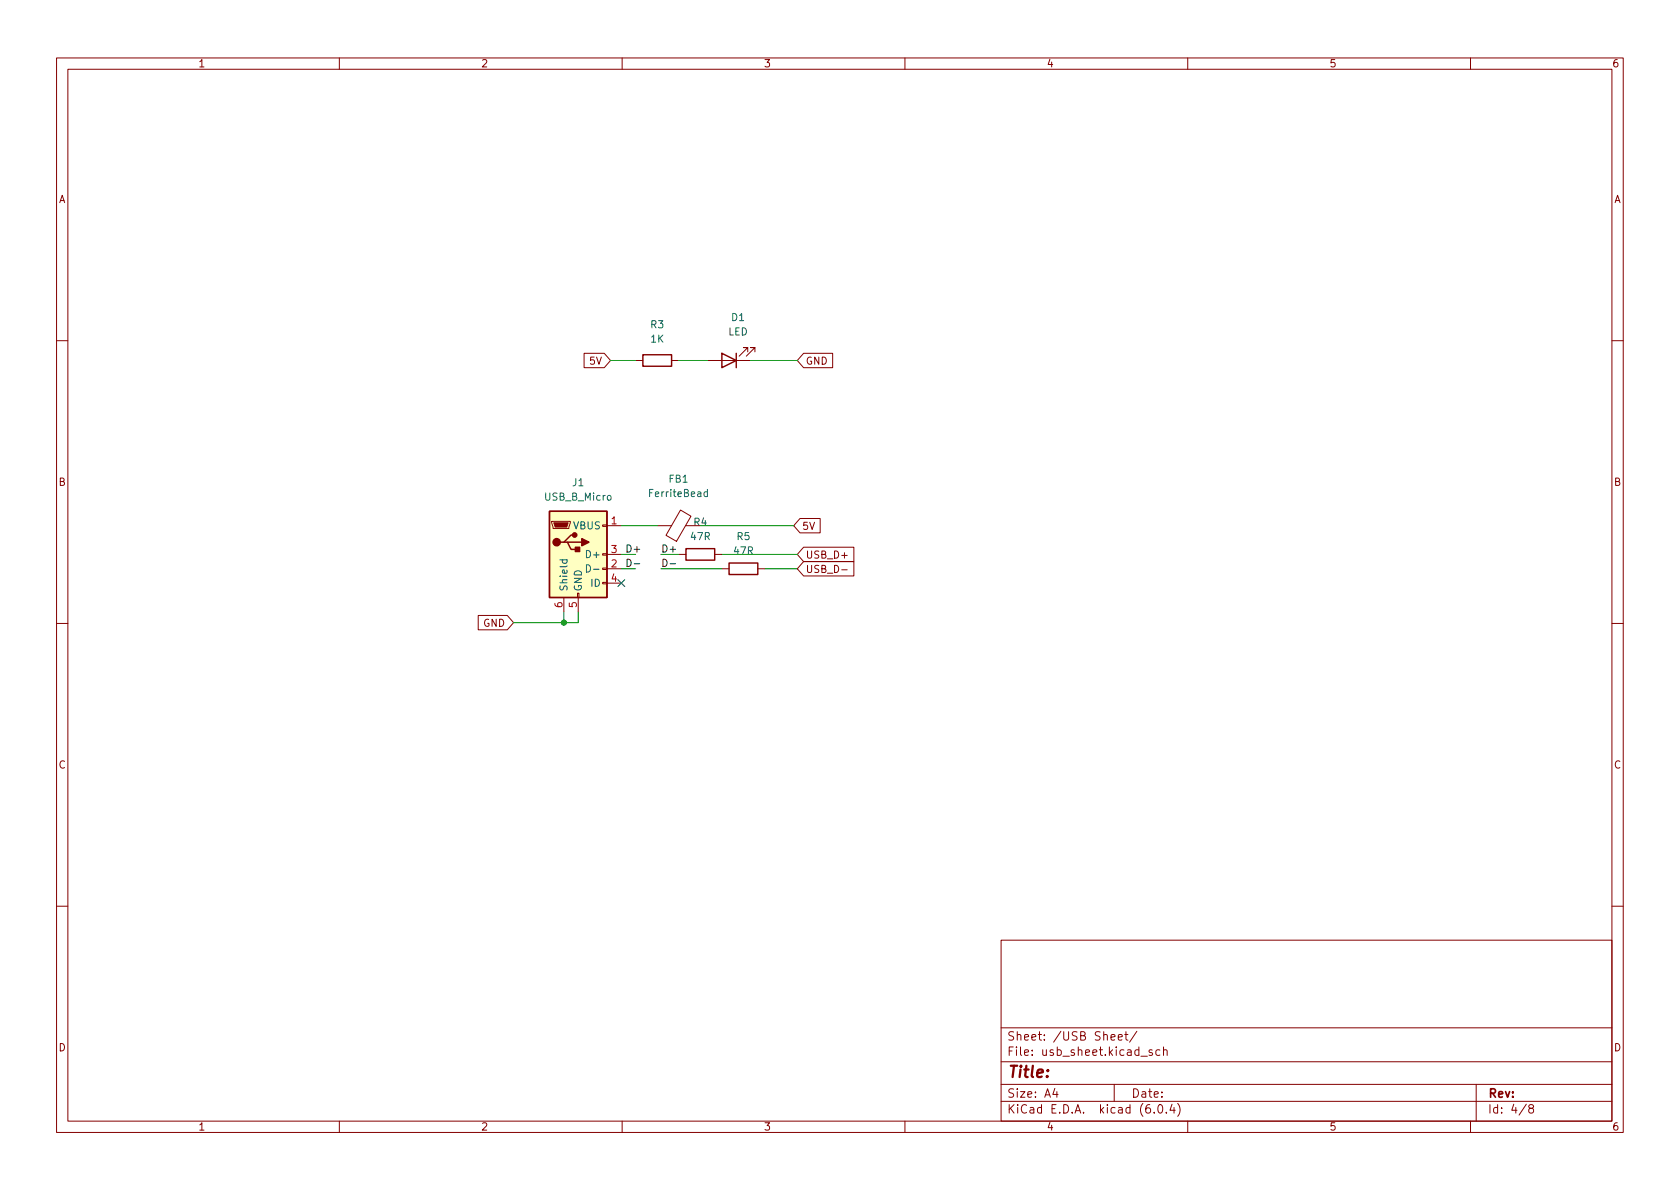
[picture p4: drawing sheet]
<svg xmlns="http://www.w3.org/2000/svg" width="297mm" height="210mm" viewBox="0 0 297 210" stroke-linecap="round" stroke-linejoin="round" font-family="sans-serif">
<g fill="none" stroke="#840000" stroke-width=".18">
<path d="M10 10.2h277v190.1h-277zM12 12.2h273v186.1h-273zM60 10.2v2M110 10.2v2M160 10.2v2M210 10.2v2M260 10.2v2M10 60.2h2M103.3 62.5h3.5l1.1 1.2-1.1 1.3h-3.5zM112.4 63.7h1.3M118.7 63.7h1.3M125.1 63.7h7.6"/>
<path d="M132.2 62.2v-.7h-.8h.8l-1.5 1.5M133.5 62.2v-.7h-.8h.8l-1.5 1.5M142.1 62.5h5.1v2.5h-5.1l-1.1-1.3zM285 60.2h2M97.5 92.2h3.3v.3l-.2 1h-2.8zM106.6 97.9h.7v.3h-.7zM106.6 92.8h.7v.3h-.7zM107.3 93h2.6M107.3 98h2.6M116.2 93h2.5M120 98h1.3M120.3 90.2l1.9 1.1-2.6 4.4-1.8-1z"/>
<path d="M121.2 93h2.6M126.4 98h1.2M141.4 91.7h3.6v2.5h-3.6l-1.1-1.2zM142.1 96.8h8.9v2.5h-8.9l-1.1-1.3zM142.1 99.3h8.9v2.5h-8.9l-1.1-1.2zM10 110.2h2M84.6 108.8h5.1l1.1 1.3-1.1 1.3h-5.1zM99.7 105.7v2.5M102.1 104.9h.3v.8h-.3zM102.2 105.7v2.5M106.6 103h.7v.2h-.7zM106.6 100.5h.7v.2h-.7z"/>
<path d="M107.3 100.6h2.6M107.3 103.1h2.6M127.6 100.6h1.3M134 100.6h1.3M148.8 100.8h1M285 110.2h2M10 160.2h2M177 166.3h108v32h-108zM285 160.2h2M60 198.3v2M110 198.3v2M160 198.3v2"/>
<path d="M177 194.8h108M177 191.8h108M177 187.8h108M177 181.8h108M186.5 192.5l-.4 1h1M186.9 193v1M196.4 183.4l.7-.1v-.3l-.5-.1-.2 .2 .1 .8h.6M197 191.8v3M197.7 183.4l.7-.1v-.3l-.5-.1-.2 .2 .1 .8h.6M198.9 182.9h.5M199.1 182.4v1.3l.3 .2M201 182.4l-1.3 1.9"/>
<path d="M201.7 186.8h1.2M203.7 185.7l-.3-.1-.3 .2 .1 .3 .5 .1v.4h-.6M204.1 196.7v.1M204.9 195.4l.2-.1a.81 .81 0 0 1 .6 .7 .81 .81 0 0 1-.3 .8h-.2a.81 .81 0 0 1-.6-.6 .81 .81 0 0 1 .3-.8zM205.1 185.7l-.5-.1-.2 .3v.4l.1 .3h.6M205.7 185.8l.2-.2 .4 .1 .1 .9M205.7 185.1v1.5M206.2 196.7v.1M207.2 195.3l-.3 1h.9M207.6 195.8v1M208.2 195.1a1.72 1.72 0 0 1 0 2.3M210 198.3v2"/>
<path d="M260 198.3v2M261 191.8v6.5M269.9 195.3l-1.3 1.9M270.6 196l-.3-.3 .1-.2 .2-.2 .4 .1 .2 .2-.1 .2-.7 .2-.1 .3v.2l.3 .3h.4l.2-.3-.1-.4-.2-.1"/>
</g>
<path d="M97.2 90.4h10.1v15.3h-10.1z" fill="#ffffc2" stroke="#ffffc2" stroke-width=".18"/>
<path d="M113.7 62.7h5v2.1h-5zM127.6 62.5l2.6 1.2-2.6 1.3zM130.2 62.5v2.5M97.2 90.4h10.1v15.3h-10.1zM99.7 95.9h.6l.7 1.2h1.2M100.3 95.9h2.6M101.6 94.6h-.6l-1.3 1.3h-.6M121.3 97h5.1v2.1h-5.1zM128.9 99.6h5.1v2h-5.1z" fill="none" stroke="#840000" stroke-width=".25"/>
<g fill="#840000" stroke="#840000" stroke-width=".25">
<path d="M102.9 95.2l1.2 .7-1.2 .6z"/>
<path d="M101.7 96.8h.8v.7h-.8z"/>
<circle cx="98.4" cy="95.9" r=".63"/>
<circle cx="101.6" cy="94.6" r=".38"/>
</g>
<path d="M97.9 92.5h2.6l-.3 .7h-2z" fill="#840000" stroke="#840000" stroke-width=".18"/>
<path d="M99 99h1.3M99.5 99l-.1 .4 .3 .2 .5-.1v-.5M103.7 99.9a.64 .64 0 0 1 .7 .6 .64 .64 0 0 1-.7 .7zM125.1 87h-.4l-.2 .2 .1 .6h.5M125.1 86.5v1.3M105 100.7h.9" fill="none" stroke="#006464" stroke-width=".18"/>
<path d="M110.9 98.9a.64 .64 0 0 1 .7 .6 .64 .64 0 0 1-.7 .7zM112.1 99.7h1M117.2 98.9a.64 .64 0 0 1 .8 .6 .64 .64 0 0 1-.8 .7zM118.5 99.7h1" fill="none" stroke="#0f0f0f" stroke-width=".18"/>
<g fill="none" stroke="#009600" stroke-width=".18">
<path d="M107.9 63.7h4.5M120 63.7h5.1M132.7 63.7h8.3M109.9 93h6.3M109.9 98h2.5M116.8 98h3.2M123.8 93h16.5M127.6 98h13.4M99.7 108.2v1.9M102.2 108.2v1.9h-11.4M109.9 100.6h2.5M116.8 100.6h10.8"/>
<path d="M135.3 100.6h5.7"/>
</g>
<path d="M109.2 102.5l1.3 1.2M110.5 102.5l-1.3 1.2" fill="none" stroke="#000084" stroke-width=".18"/>
<circle cx="99.7" cy="110.1" r=".46" fill="#009600" stroke="#009600" stroke-width=".18"/>
<text font-size="2.8" fill="#840000" x="178" y="190.6">Title:</text>
<g font-size="2.1" fill="#840000">
<text x="178" y="184">Sheet: /USB Sheet/</text>
<text x="178" y="186.7">File: usb_sheet.kicad_sch</text>
<text x="178" y="196.9">KiCad E.D.A. kicad (6.0.4)</text>
<text x="178" y="194.1">Size: A4</text>
<text x="200" y="194.1">Date:</text>
<text x="263" y="194.1">Rev:</text>
<text x="263" y="196.9">Id: 4/8</text>
</g>
<g font-size="1.8" fill="#840000">
<text x="35" y="11.9">1</text>
<text x="85" y="11.9">2</text>
<text x="135" y="11.9">3</text>
<text x="185" y="11.9">4</text>
<text x="235" y="11.9">5</text>
<text x="285" y="11.9">6</text>
<text x="10.3" y="35.9">A</text>
<text x="285.3" y="35.9">A</text>
<text x="104.4" y="64.5">5V</text>
<text x="142.4" y="64.5">GND</text>
<text x="10.3" y="85.9">B</text>
<text x="285.3" y="85.9">B</text>
<text x="141.8" y="93.7">5V</text>
<text x="142.4" y="98.8">USB_D+</text>
<text x="142.4" y="101.3">USB_D-</text>
<text x="85.4" y="110.8">GND</text>
<text x="10.3" y="135.9">C</text>
<text x="285.3" y="135.9">C</text>
<text x="10.3" y="185.9">D</text>
<text x="285.3" y="185.9">D</text>
<text x="35" y="199.9">1</text>
<text x="85" y="199.9">2</text>
<text x="135" y="199.9">3</text>
<text x="185" y="199.9">4</text>
<text x="235" y="199.9">5</text>
<text x="285" y="199.9">6</text>
</g>
<g font-size="1.8" fill="#006464">
<text x="115.1" y="58">R3</text>
<text x="128.7" y="59.3">LED</text>
<text x="129.4" y="56.8">D1</text>
<text x="115.1" y="60.6">1K</text>
<text x="96.4" y="88.5">USB_B_Micro</text>
<text x="101.3" y="86">J1</text>
<text x="115" y="87.9">FerriteBead</text>
<text x="118.3" y="85.3">FB1</text>
<text x="101.4" y="93.6">VBUS</text>
<text x="122.2" y="95.5">47R</text>
<text x="122.7" y="93">R4</text>
<text x="130.3" y="95.5">R5</text>
<text x="104" y="98.7">D+</text>
<text x="129.8" y="98">47R</text>
<text x="100.3" y="104.6" transform="rotate(-90 100.3 104.6)">Shield</text>
<text x="102.9" y="104.6" transform="rotate(-90 102.9 104.6)">GND</text>
<text x="104.5" y="103.8">ID</text>
</g>
<g font-size="1.8" fill="#a90000">
<text x="108.1" y="92.7">1</text>
<text x="108.1" y="100.3">2</text>
<text x="108.1" y="97.8">3</text>
<text x="99.4" y="107.4" transform="rotate(-90 99.4 107.4)">6</text>
<text x="102" y="107.4" transform="rotate(-90 102 107.4)">5</text>
<text x="108.1" y="102.9">4</text>
</g>
<g font-size="1.8" fill="#0f0f0f">
<text x="110.5" y="97.7">D+</text>
<text x="116.8" y="97.7">D+</text>
</g>
</svg>
